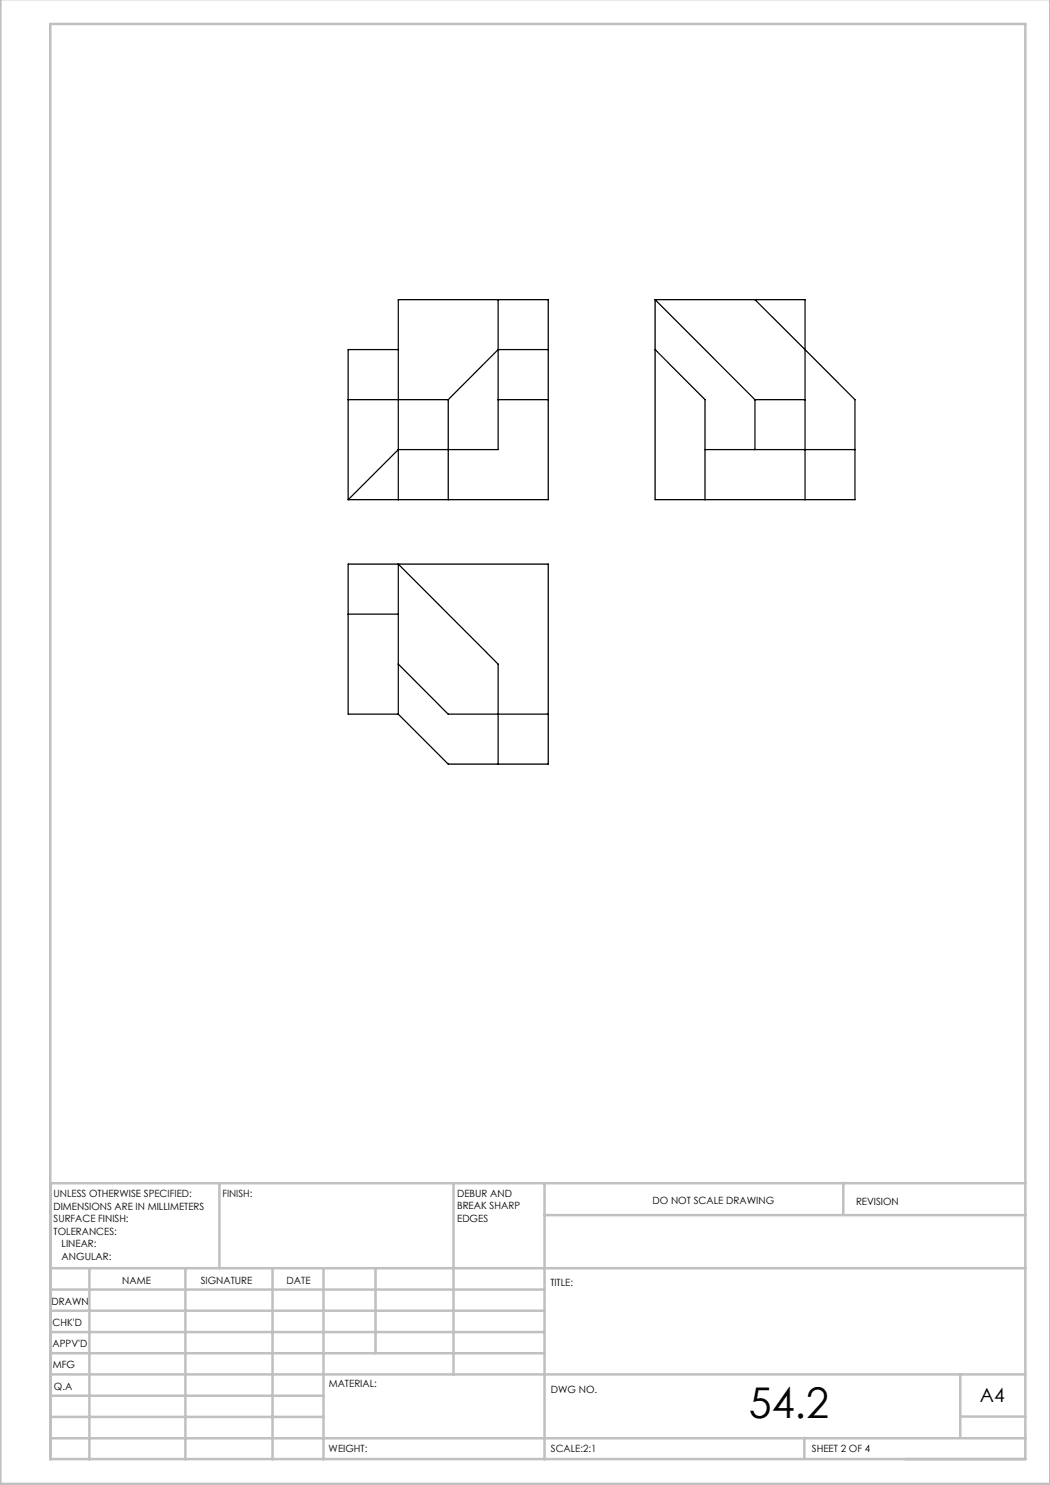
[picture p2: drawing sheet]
<svg xmlns="http://www.w3.org/2000/svg" width="210mm" height="297mm" viewBox="0 0 210 297" stroke-linecap="round" stroke-linejoin="round" font-family="sans-serif">
<g fill="none" stroke="#c0c0c0" stroke-width=".5">
<path d="M.1 -.1v296.9h209.9v-296.9M10.1 4.8h195v287h-195zM43.9 236.6v17M90.7 236.6v38.3M108.9 236.6v55.3M168.7 236.6v6.3M205.1 236.6h-195v55.3M10.1 253.6h195M10.1 257.9h98.8M17.9 253.6v38.3M37.1 253.6v38.3M54.5 253.6v38.3"/>
<path d="M64.7 253.6v38.3M75.1 253.6v17M108.9 243h96.2M10.1 270.6h98.8M10.1 266.4h98.8M10.1 262.1h98.8M10.1 279.1h54.6M10.1 274.9h195M192.1 274.8v12.7M10.1 287.7h195M10.1 283.4h54.6M160.9 287.5v4.3"/>
<path d="M192.1 283.3h13"/>
</g>
<g fill="none" stroke="#000" stroke-width=".25">
<path d="M99.6 59.9v30h-19.9l-10.1 10M131 59.9v40h40v-20l-20-20M131 59.9h30v40M131 59.9l20 20M69.6 79.9h20M79.7 69.9h-10.1v30M89.6 79.9v20M99.6 79.9h10M109.6 69.9h-10l-10 10M131 69.9l10 10v20M151 79.9h10M151 79.9v10"/>
<path d="M69.6 99.9h40v-40h-29.9v40M141 89.9h30M69.6 112.8h40v40h-20l-9.9-10h-10.1zM69.6 122.8h10.1M79.7 132.8l9.9 10h20M79.7 142.8v-30l19.9 20v20"/>
</g>
<text font-size="8.5" x="149.8" y="283.5">54.2</text>
<text font-size="3.9" x="196" y="280.4">A4</text>
<g font-size="2">
<text x="10.7" y="239.5">UNLESS OTHERWISE SPECIFIED:</text>
<text x="44.5" y="239.5">FINISH:</text>
<text x="91.4" y="239.4">DEBUR AND</text>
<text x="10.7" y="242">DIMENSIONS ARE IN MILLIMETERS</text>
<text x="10.7" y="244.5">SURFACE FINISH:</text>
<text x="91.4" y="241.9">BREAK SHARP</text>
<text x="91.4" y="244.4">EDGES</text>
<text x="130.5" y="240.8">DO NOT SCALE DRAWING</text>
<text x="171.2" y="241">REVISION</text>
<text x="10.7" y="247">TOLERANCES:</text>
<text x="12.3" y="249.5">LINEAR:</text>
<text x="12.3" y="252">ANGULAR:</text>
<text x="24.4" y="256.9">NAME</text>
<text x="40.1" y="256.8">SIGNATURE</text>
<text x="57.3" y="256.8">DATE</text>
<text x="110.1" y="257.1">TITLE:</text>
<text x="10.3" y="260.9">DRAWN</text>
<text x="10.5" y="269.3">APPV'D</text>
<text x="10.5" y="265.2">CHK'D</text>
<text x="10.6" y="273.6">MFG</text>
<text x="10.8" y="278">Q.A</text>
<text x="65.8" y="277.4">MATERIAL:</text>
<text x="110.2" y="278.5">DWG NO.</text>
<text x="65.7" y="290.4">WEIGHT:</text>
<text x="110.2" y="290.5">SCALE:2:1</text>
<text x="162.4" y="290.4">SHEET 2 OF 4</text>
</g>
</svg>
